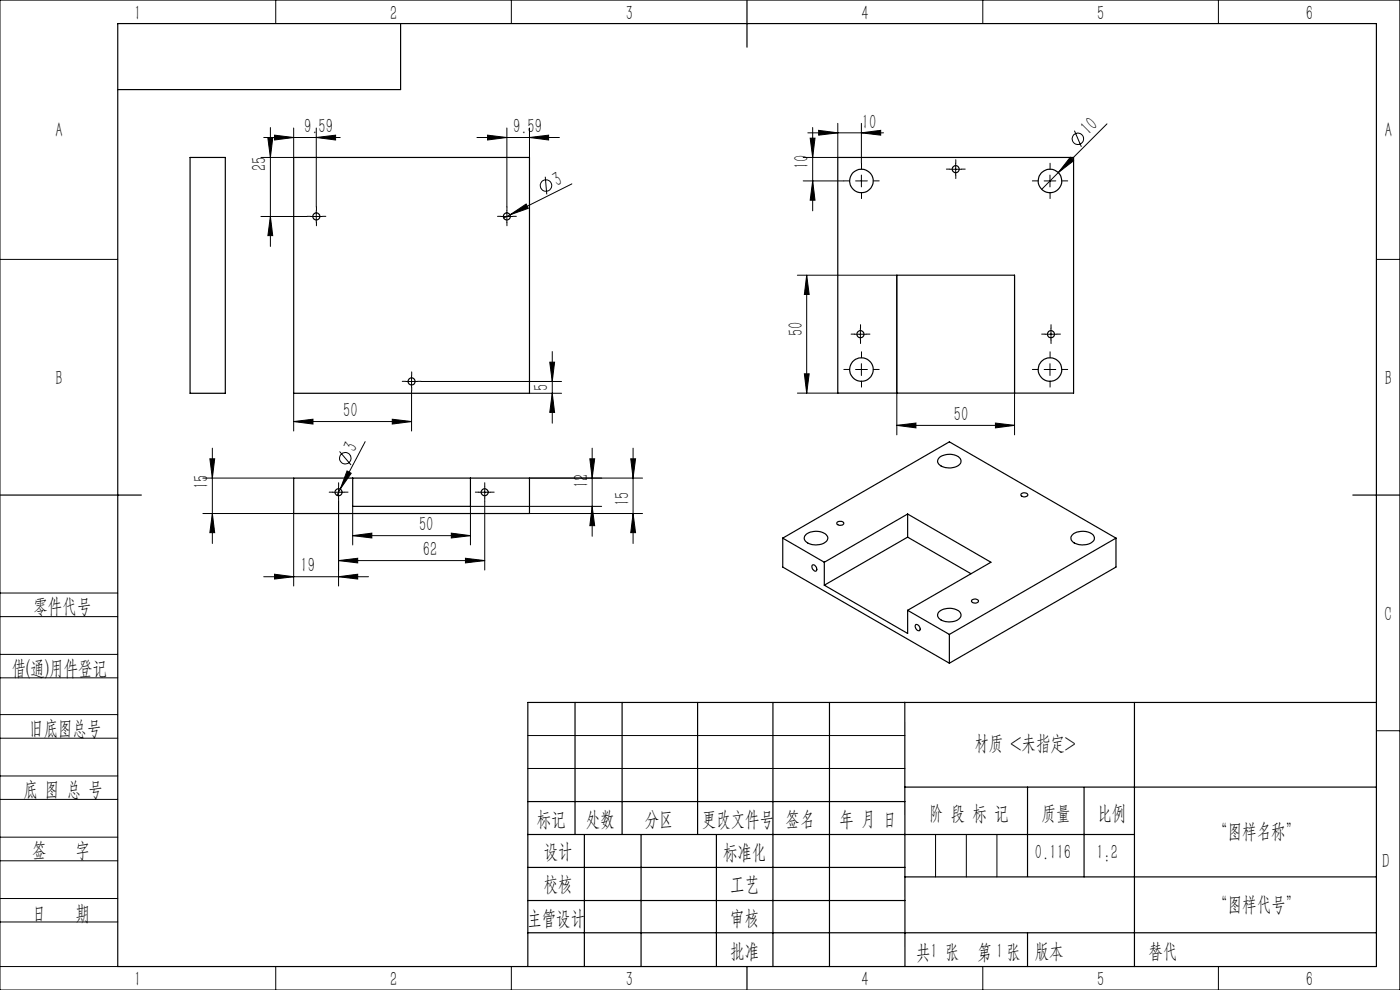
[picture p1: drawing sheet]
<svg xmlns="http://www.w3.org/2000/svg" width="297mm" height="210mm" viewBox="0 0 297 210" stroke-linecap="round" stroke-linejoin="round" font-family="sans-serif">
<g fill="none" stroke="#000" stroke-width=".21">
<path d="M0 0h297v210h-297zM58.5 0v5M108.5 0v5M208.5 0v5M258.5 0v5M56 29.2h16.2M56.8 29.3h1.1l-.5 4.1zM57.4 27v25.3M58.2 28.7l4.1 .5-4.1 .5zM62.3 27.2v6.2h-6.9M67.1 29.2l4.1-.5v1zM67.1 27.2v16.7"/>
<path d="M101.2 29.2h17.5M103.4 28.7l4.1 .5-4.1 .5zM107.5 27.2v16.7M112.3 29.2l4.1-.5v1zM112.3 27.2v6.2M115.7 37.5l.3 3.7M121.3 39l-14.4 7.2M170.4 38.4h8.6M171.4 28.2h16M171.9 29.3h1l-.5 4.1zM172.4 38.4l.5 4.1h-1zM172.4 27v17.7"/>
<path d="M173.7 27.6l4 .6-4 .5zM177.7 26.2v7.2h-7.3M181.5 38.4h2.5M182.7 28.2l4.1-.6v1.1zM182.7 26.2v8.4M182.7 37.1v2.5M201.5 35.9h2.5M202.7 34.6v2.5M221.5 38.4h2.5M222.7 37.1v2.5M224.5 36.6l-3.5 3.6M227 33.4l.8 .7-3.3 2.5z"/>
<path d="M227.9 27.7l1.5 3.4M234.8 26.3l-10.3 10.3M0 55h25M55.4 45.9h9.7M57.4 45.9l.5 4.1h-1.1zM65.9 45.9h2.5M67.1 44.7v2.5M106.3 45.9h2.5M107.5 44.7v2.5M108.2 45.6l3.4-2.3 .5 .9zM169.2 58.4h21.1v33.8M171.1 58.4v25"/>
<path d="M171.1 58.4l.6 4.1h-1.1zM215.2 58.4v33.8M292 55h5M87.3 79.6v2.6M116.6 76.8h1.1l-.5 4.1zM117.2 74.6v15.2M170.6 79.3h1.1l-.6 4.1zM181.3 70.9h2.5M181.5 78.4h2.5M182.5 69.6v2.5M182.7 77.1v2.5M221.5 78.4h2.5"/>
<path d="M221.7 70.9h2.5M222.7 77.1v2.5M223 69.6v2.5M44.5 97.3h1l-.5 4.1zM45 95.1v20.2M62.3 89.4l4.1-.5v1zM62.3 83.4v8M62.3 89.4h25M72 95.8l2.5 2.8M73.6 99.9l.9 .5-2.3 3.3zM77.5 93.7l-6 11.4M83.2 88.9l4.1 .5-4.1 .5z"/>
<path d="M86.1 80.9h2.5M87.3 82.9v8.5M89.3 80.9h29.8M112.3 83.4h6.8M117.2 83.4l.5 4.1h-1.1zM125.1 97.3h1.1l-.6 4.1zM125.6 95.1v18.7M133.8 97.3h1l-.5 4.1zM134.3 95.1v20.2M169.2 83.4h8.5M190.3 90.2l4-.5v1.1zM190.3 90.2h24.9"/>
<path d="M211.2 89.7l4 .5-4 .6zM43 108.9h19.3v15.4M43 101.4h19.3M45 108.9l.5 4.1h-1zM70.6 104.4h2.5M71.8 118.9l4.1-.5v1zM71.8 103.2v2.4M71.8 106.4v17.9M71.8 118.9h31M74.8 113.6l4.1-.5v1zM74.8 107.4v8.2M74.8 113.6h25"/>
<path d="M95.7 113.1l4.1 .5-4.1 .5zM98.7 118.4l4.1 .5-4.1 .5zM101.6 104.4h2.5M102.8 103.2v2.4M102.8 106.4v14.5M112.3 101.4h24M112.3 108.9h24M125.6 107.4l.6 4.1h-1.1zM127.6 107.4h-27.8v8.2M134.3 108.9l.5 4.1h-1zM0 138.8h25M0 125.8h25"/>
<path d="M0 130.8h25M56 122.3h22.2M58.2 121.8l4.1 .5-4.1 .5zM71.8 122.3l4.1-.5v1zM0 143.8h25M0 156.6h25M0 151.6h25M112 156h80M292 155h5M0 169.6h25M0 164.6h25M0 177.6h25"/>
<path d="M112 163h80M198.5 177v9M205 177v9M211.5 177v9M0 182.6h25M0 190.6h25M0 195.6h25M0 205h25M58.5 205v5M108.5 205v5M208.5 205v5M258.5 205v5"/>
<circle cx="115.8" cy="39.4" r="1.2"/>
<circle cx="228.7" cy="29.4" r="1.21"/>
<circle cx="73.3" cy="97.2" r="1.22"/>
</g>
<g fill="none" stroke="#000" stroke-width=".21" stroke-dasharray="30.5 1.3 1.3 1.3">
<path d="M180.3 38.4h-1.3M182.8 35.9v-1.3M185.3 38.4h1.2M201.5 35.9h-.7M202.8 34.6v-.7M202.8 37.1v.8M204 35.9h.8M220.3 38.4h-1.3M222.8 35.9v-1.3M225.3 38.4h1.2M65.9 45.9h-.8M67.1 44.6v-.7"/>
<path d="M67.1 47.1v.8M68.4 45.9h.7M106.3 45.9h-.8M107.5 44.6v-.7M107.5 47.1v.8M108.8 45.9h.7M182.8 40.9v1.2M222.8 40.9v1.2M87.3 79.6v-.7M180.3 78.4h-1.3M181.3 70.9h-.7M182.6 69.6v-.7"/>
<path d="M182.6 72.1v.8M182.8 75.9v-1.3M183.8 70.9h.8M185.3 78.4h1.2M220.3 78.4h-1.3M221.7 70.9h-.7M222.8 75.9v-1.3M223 69.6v-.7M223 72.1v.8M224.2 70.9h.8M225.3 78.4h1.2M86.1 80.9h-.8"/>
<path d="M87.3 82.1v.8M88.6 80.9h.7M182.8 80.9v1.2M222.8 80.9v1.2M70.6 104.4h-.8M71.8 103.1v-.7M71.8 105.6v.8M73.1 104.4h.7M101.6 104.4h-.8M102.8 103.1v-.7M102.8 105.6v.8M104.1 104.4h.7"/>
</g>
<g fill="none" stroke="#000" stroke-width=".25">
<path d="M25 5h267v200h-267zM85 5v14h-60M158.5 0v10M40.3 33.4h7.5v50h-7.5zM62.3 33.4h50v50h-50zM177.7 33.4h50.1v50h-50.1zM190.3 83.4v-25h24.9v25M199.3 97a3.5 3.5 0 0 1 4.4 .3 1.16 1.16 0 0 1-.9 1.7 3.2 3.2 0 0 1-3.9-.9l.1-.7zM0 105h30M62.3 101.4h50v7.5h-50zM74.8 101.4v6h25v-6M166.1 114.2l8.8 5.1"/>
<path d="M166.1 114.2v6.1l35.3 20.4M166.1 114.2l35.3-20.5 35.3 20.5M171 113.3a3.4 3.4 0 0 1 4.5 .5 1.54 1.54 0 0 1-1.7 1.7 2.59 2.59 0 0 1-3.2-1.3l.1-.5zM172.3 119.9a.79 .79 0 0 1 .8 .3 .79 .79 0 0 1 0 .9 .91 .91 0 0 1-.8-1.2zM174.9 119.3v4.8M177.7 110.7a.91 .91 0 0 1 1.3 .3 .86 .86 0 0 1-1.5 0zM192.5 109v4.9M192.5 109l17.7 10.3-17.7 10.2M192.5 109l-17.6 10.3M192.5 113.9l13.5 7.8M192.5 113.9l-17.6 10.2M216.6 104.8a.82 .82 0 0 1 1.4 .3 .87 .87 0 0 1-1.4-.2z"/>
<path d="M227.4 113.6a3.5 3.5 0 0 1 4.6 0 1.07 1.07 0 0 1-.6 1.6 3.6 3.6 0 0 1-4.1-.6l-.1-.7zM236.7 114.2l-35.3 20.4M236.7 114.2v6.1l-35.3 20.4M287 105h10M174.9 124.1l17.6 10.3v-4.9M192.5 129.5l8.9 5.1M194.3 132.5a.88 .88 0 0 1 .7 1.3 .88 .88 0 0 1-.7-1.3zM199.1 129.8a3.5 3.5 0 0 1 4.6 .1 1.3 1.3 0 0 1-1.2 1.9 3 3 0 0 1-3.6-1.1v-.4zM201.4 134.6v6.1M206.2 127.2a.87 .87 0 0 1 1.4 .3 .84 .84 0 0 1-1.5 0zM122 149v28M132 149v28"/>
<path d="M148 149v28M164 149v56M176 149v56M191.9 149l.1 56M240.7 149v56M292 149h-180v56M112 177h128.7M112 170h80M124 177v28M136 177v28M152 177v28M191.9 167h100.1"/>
<path d="M218 167v18.9M230 167v19M112 197.9h180M112 184h80M112 191h80M192 186h100M218 197.9v7.1M158.5 205v5"/>
<circle cx="182.8" cy="38.4" r="2.5"/>
<circle cx="202.7" cy="35.9" r=".74"/>
<circle cx="222.8" cy="38.4" r="2.5"/>
<circle cx="67.1" cy="45.9" r=".76"/>
<circle cx="107.5" cy="45.9" r=".75"/>
<circle cx="182.5" cy="70.9" r=".75"/>
<circle cx="182.8" cy="78.4" r="2.5"/>
<circle cx="222.8" cy="78.4" r="2.5"/>
<circle cx="223" cy="70.9" r=".74"/>
<circle cx="87.3" cy="80.9" r=".76"/>
<circle cx="71.8" cy="104.4" r=".74"/>
<circle cx="102.8" cy="104.4" r=".74"/>
</g>
<g fill="#000">
<path d="M227 33.4l.8 .7-3.3 2.5zM108.2 45.6l3.4-2.3 .5 .9zM73.6 99.9l.9 .5-2.3 3.3z"/>
<path d="M103.4 28.7l4.1 .5-4.1 .5zM112.3 29.2l4.1-.5v1z"/>
<path d="M57.4 45.9l.5 4.1h-1.1zM56.8 29.3h1.1l-.5 4.1zM125.6 107.4l.6 4.1h-1.1zM125.1 97.3h1.1l-.6 4.1zM172.4 38.4l.5 4.1h-1zM171.9 29.3h1l-.5 4.1z"/>
<path d="M83.2 88.9l4.1 .5-4.1 .5zM62.3 89.4l4.1-.5v1zM67.1 29.2l4.1-.5v1zM58.2 28.7l4.1 .5-4.1 .5zM71.8 122.3l4.1-.5v1zM58.2 121.8l4.1 .5-4.1 .5zM98.7 118.4l4.1 .5-4.1 .5zM71.8 118.9l4.1-.5v1zM211.2 89.7l4 .5-4 .6zM190.3 90.2l4-.5v1.1z"/>
<path d="M116.6 76.8h1.1l-.5 4.1zM117.2 83.4l.5 4.1h-1.1zM133.8 97.3h1l-.5 4.1zM134.3 108.9l.5 4.1h-1zM44.5 97.3h1l-.5 4.1zM45 108.9l.5 4.1h-1zM171.1 58.4l.6 4.1h-1.1zM170.6 79.3h1.1l-.6 4.1z"/>
<path d="M74.8 113.6l4.1-.5v1zM95.7 113.1l4.1 .5-4.1 .5zM173.7 27.6l4 .6-4 .5zM182.7 28.2l4.1-.6v1.1z"/>
</g>
<g font-size="4.4">
<text x="28.5" y="4.1">1</text>
<text x="82.7" y="4.1">2</text>
<text x="132.7" y="4.1">3</text>
<text x="182.7" y="4.1">4</text>
<text x="232.7" y="4.1">5</text>
<text x="277" y="4.1">6</text>
<text x="11.7" y="29.1">A</text>
<text x="64.5" y="28.3">9.59</text>
<text x="108.9" y="28.3">9.59</text>
<text x="182.9" y="27.3">10</text>
<text x="231" y="28.9" transform="rotate(-45 231 28.9)">10</text>
<text x="293.8" y="29.1">A</text>
<text x="171.5" y="35.9" transform="rotate(-90 171.5 35.9)">10</text>
<text x="56.5" y="36.2" transform="rotate(-90 56.5 36.2)">25</text>
<text x="118.2" y="39.6" transform="rotate(-27 118.2 39.6)">3</text>
<text x="170.3" y="71.3" transform="rotate(-90 170.3 71.3)">50</text>
<text x="11.7" y="81.6">B</text>
<text x="116.3" y="83" transform="rotate(-90 116.3 83)">5</text>
<text x="293.8" y="81.6">B</text>
<text x="72.8" y="88.5">50</text>
<text x="202.4" y="89.3">50</text>
<text x="75.4" y="96" transform="rotate(-62 75.4 96)">3</text>
<text x="44.2" y="103.7" transform="rotate(-90 44.2 103.7)">15</text>
<text x="124.8" y="103.6" transform="rotate(-90 124.8 103.6)">12</text>
<text x="133.5" y="107.3" transform="rotate(-90 133.5 107.3)">15</text>
<text x="88.9" y="112.7">50</text>
<text x="89.7" y="118">62</text>
<text x="63.8" y="121.4">19</text>
<text x="7.1" y="130.1">零件代号</text>
<text x="293.7" y="131.6">C</text>
<text x="2.5" y="143.2">借(通)用件登记</text>
<text x="6.2" y="155.8">旧底图总号</text>
<text x="206.7" y="159.1">材质 &lt;未指定&gt;</text>
<text x="5" y="168.9">底 图 总 号</text>
<text x="197.1" y="173.8">阶 段 标 记</text>
<text x="221" y="173.8">质量</text>
<text x="232.8" y="173.8">比例</text>
<text x="113.9" y="175.2">标记</text>
<text x="124.3" y="175.2">处数</text>
<text x="136.8" y="175.2">分区</text>
<text x="148.9" y="175.2">更改文件号</text>
<text x="166.7" y="175.2">签名</text>
<text x="178.1" y="175.2">年 月 日</text>
<text x="257.4" y="177.8">“图样名称”</text>
<text x="6.8" y="181.9">签</text>
<text x="16" y="181.9">字</text>
<text x="115.3" y="182.1">设计</text>
<text x="153.4" y="182.2">标准化</text>
<text x="219.6" y="182.1">0.116</text>
<text x="232.6" y="182.1">1:2</text>
<text x="293.2" y="184.1">D</text>
<text x="115.3" y="189">校核</text>
<text x="154.9" y="189">工艺</text>
<text x="6.8" y="195.2">日</text>
<text x="16" y="195.2">期</text>
<text x="111.9" y="196.2">主管设计</text>
<text x="154.9" y="196.2">审核</text>
<text x="257.4" y="193.2">“图样代号”</text>
<text x="154.9" y="203.1">批准</text>
<text x="194.4" y="203.4">共 张</text>
<text x="197.4" y="203.1">1</text>
<text x="207.4" y="203.4">第 张</text>
<text x="211.3" y="203.1">1</text>
<text x="219.5" y="203.1">版本</text>
<text x="243.6" y="203.1">替代</text>
<text x="28.5" y="209.1">1</text>
<text x="82.7" y="209.1">2</text>
<text x="132.7" y="209.1">3</text>
<text x="182.7" y="209.1">4</text>
<text x="232.7" y="209.1">5</text>
<text x="277" y="209.1">6</text>
</g>
</svg>
